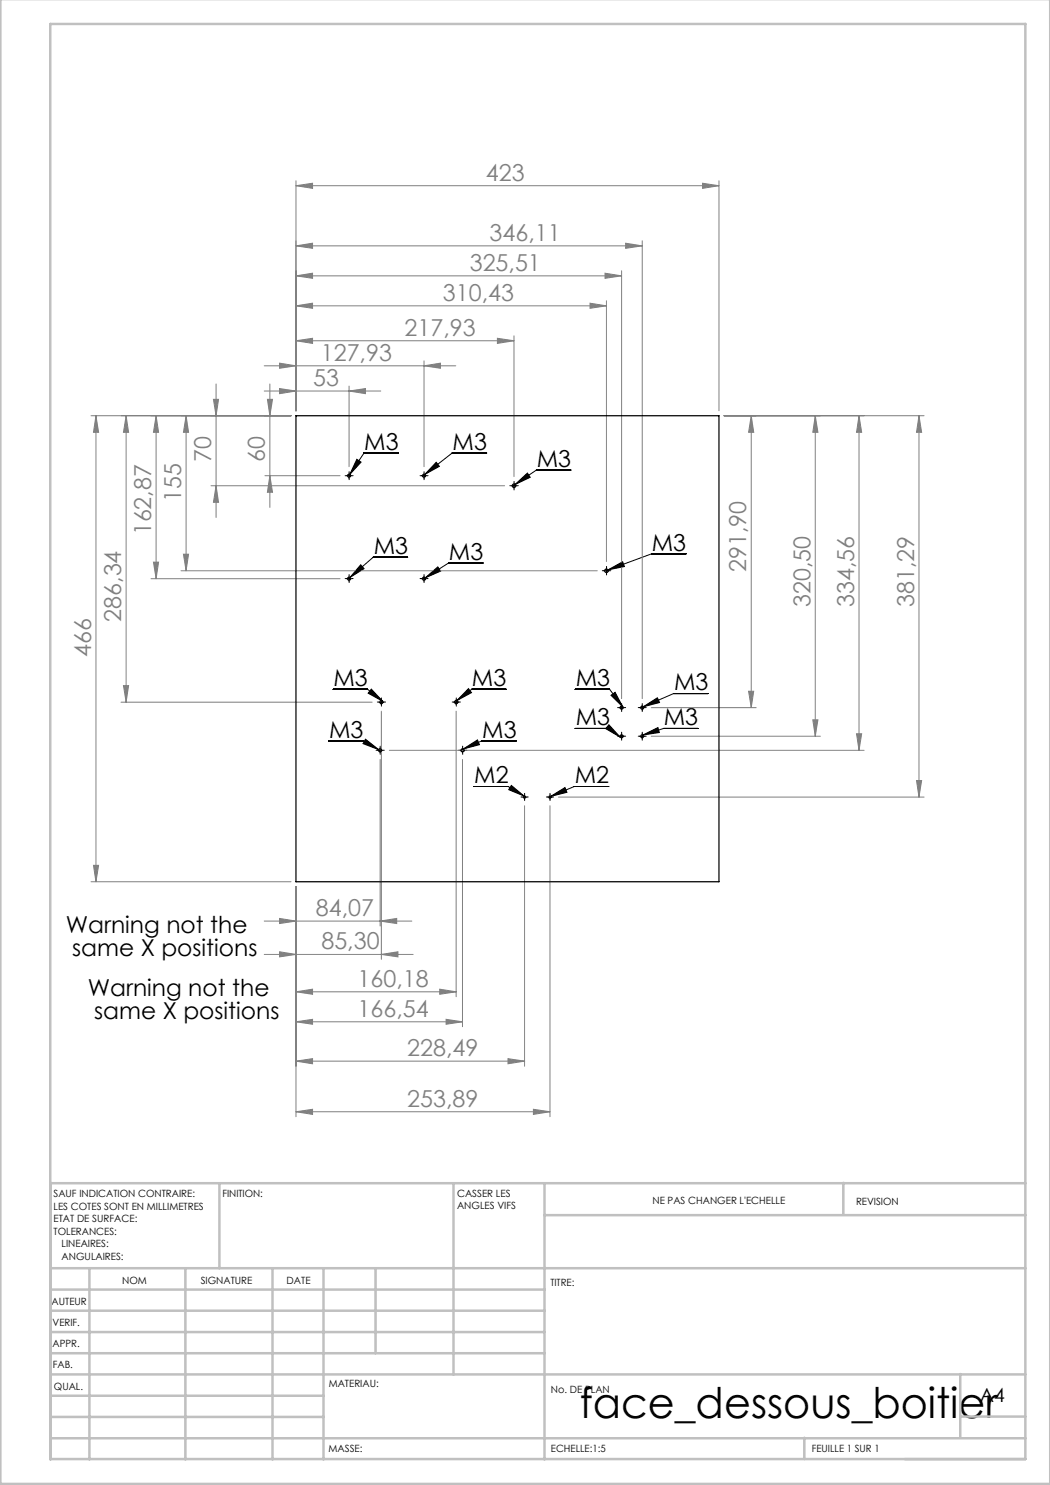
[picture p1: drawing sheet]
<svg xmlns="http://www.w3.org/2000/svg" width="210mm" height="297mm" viewBox="0 0 210 297" stroke-linecap="round" stroke-linejoin="round" font-family="sans-serif">
<g fill="none" stroke="#000" stroke-width=".2">
<path d="M69.3 95.1h1M69.8 94.6v1.1M71.4 91.9l.8 .5-2.2 2.5zM79.7 90.6h-6.9l-2.8 4.3M84.3 95.1h1M84.8 94.6v1.1M87.2 92.5l.7 .8-3 1.6zM97.3 90.6h-6.8l-5.6 4.3M102.3 97.2h1M102.8 96.7v.9M103 96.9l2.5-2.3 .5 .9zM114.2 94h-6.9l-4.3 2.9"/>
<path d="M69.3 115.7h1M69.8 115.2v1M72.1 113l.7 .7-2.8 1.8zM81.5 111.4h-6.9l-4.6 4.1M84.3 115.7h1M84.8 115.2v1M85.1 115.6l2.5-2.2 .5 .8zM96.6 112.6h-6.9l-4.6 3M120.8 114.2h1M121.3 113.7v.9M121.6 114l2.9-1.6 .4 .9zM137.2 110.8h-6.9l-8.7 3.2"/>
<path d="M66.6 137.9h6.9l3.1 2.4M74.3 137.8l2.3 2.5-3-1.7zM76.3 139.9v1M91.2 139.9v1M93.7 137.7l.6 .8-2.9 1.6zM101.2 137.9h-6.9l-2.9 2.2M115 137.9h6.9l2.7 3.5M122.2 139.1l.8-.6 1.6 2.9zM141.6 138.7h-6.9l-6 2.7M65.7 148.2h6.9l3.1 1.7M73.1 147.8l2.6 2.1-3.1-1.2zM75.5 150.1h1"/>
<path d="M75.8 140.4h1M76 149.6v1M90.7 140.4h1.1M92 150.1h1M92.5 149.6v1M92.7 149.8l2.8-1.8 .4 .9zM94.8 157.3h6.8l3.2 1.9M102.3 157.1l2.5 2.1-3.1-1.3zM103.3 148.2h-6.9l-3.7 1.6M104.4 159.4h1M104.9 158.9v1M109.5 159.4h1"/>
<path d="M110 158.9v1M110.1 159.3l2.9-1.8 .4 1zM115 145.7h6.9l2.1 1.7M121.7 157.3h-6.8l-4.8 2M121.8 145l2.2 2.4-2.9-1.7zM123.8 141.5h1M123.8 147.2h1M124.3 141v1M124.3 146.8v1M127.9 141.5h1M127.9 147.2h1M128.4 141v1"/>
<path d="M128.4 146.8v1M128.6 147l3-1.5 .3 1zM128.7 141.4l2.8-1.8 .4 .9zM139.6 145.7h-6.9l-4.1 1.3"/>
</g>
<g fill="none" stroke="#808080" stroke-width=".2">
<path d="M59.2 37.1l3.3-.4v1zM59.2 36.2v46M59.2 37.1h84.6M140.5 36.7l3.3 .4-3.3 .6zM143.8 36.2v46M59.2 55.2l3.3-.6v1.1zM59.2 49.2l3.3-.6v1.1zM59.2 55.2h65.1M59.2 49.2h69.2M121 54.6l3.3 .6-3.3 .5zM124.3 54.1v85.6M125.1 48.6l3.3 .6-3.3 .5z"/>
<path d="M128.4 48.2v91.5M42.7 79.9h1l-.5 3.2zM43.2 76.8v26.7M52.8 73.2h38.4M52.8 78.2h23.4M53.5 79.9h1l-.5 3.2zM54 76.8v24.7M55.9 72.6l3.3 .6-3.3 .5zM55.9 77.7l3.3 .5-3.3 .5zM59.2 68.2l3.3-.5v1zM59.2 61.2l3.3-.6v1.1zM59.2 68.2h43.6"/>
<path d="M59.2 61.2h62.1M69.8 78.2l3.3-.5v1zM69.8 77.2v16.1M84.8 73.2l3.3-.6v1.1zM84.8 72.2v21.1M99.5 67.7l3.3 .5-3.3 .5zM102.8 67.2v28.1M118 60.6l3.3 .6-3.3 .5zM121.3 60.1v52.2M18.2 83.1h40M19.2 83.1l.5 3.4h-1zM19.2 83.1v93.3"/>
<path d="M25.2 83.1l.5 3.4h-1zM25.2 83.1v57.3M31.2 83.1l.5 3.4h-1zM31.2 83.1v32.6M37.2 83.1l.5 3.4h-1zM37.2 83.1v31.1M42.2 97.2h58.7M43.2 97.2l.5 3.3h-1zM53 95.1h15M54 95.1l.5 3.4h-1zM144.8 83.1h40M150.2 83.1l.5 3.4h-1z"/>
<path d="M150.2 83.1v58.4M163.1 83.1l.5 3.4h-1zM163.1 83.1v64.1M171.8 83.1l.5 3.4h-1zM171.8 83.1v67M183.8 83.1l.5 3.4h-1zM183.8 83.1v76.3M30.2 115.7h37.8M30.7 112.4h1l-.5 3.3zM36.2 114.2h83.3M36.7 110.8h1l-.5 3.4zM24.7 137.1h1l-.5 3.3z"/>
<path d="M149.7 138.3h1l-.5 3.2zM24.2 140.4h50.2M76 151.9v33.3M76.3 142.2v49.7M77.9 150.1h94.9M91.2 142.2v57.2M92.5 151.9v53.4M111.7 159.4h73.1M130.2 141.5h21M130.2 147.2h33.9M162.6 144h1l-.5 3.2zM171.3 146.8h1l-.5 3.3z"/>
<path d="M183.3 156.1h1l-.5 3.3zM18.2 176.4h40M18.7 173.1h1l-.5 3.3zM59.2 177.4v45.9M104.9 161.1v52.2M110 161.1v62.2M52.8 184.2h29.6M52.8 190.9h29.8M55.9 183.7l3.3 .5-3.3 .5zM55.9 190.4l3.3 .5-3.3 .5zM59.2 198.4l3.3-.6v1.1zM59.2 198.4h32"/>
<path d="M76 184.2l3.3-.5v1zM76.3 190.9l3.3-.5v1zM87.9 197.8l3.3 .6-3.3 .5zM59.2 204.4l3.3-.5v1zM59.2 212.2l3.3-.5v1.1zM59.2 204.4h33.3M59.2 212.2h45.7M89.2 203.9l3.3 .5-3.3 .5zM101.6 211.7l3.3 .5-3.3 .6zM59.2 222.4l3.3-.5v1zM59.2 222.4h50.8M106.7 221.9l3.3 .5-3.3 .5z"/>
</g>
<g fill="none" stroke="#000" stroke-width=".2" stroke-dasharray="30.5 1.3 1.3 1.3">
<path d="M69.3 95.1h-.3M69.8 94.6v-.3M69.8 95.6v.3M70.3 95.1h.3M84.3 95.1h-.3M84.8 94.6v-.3M84.8 95.6v.3M85.3 95.1h.3M102.3 97.1h-.3M102.8 96.6v-.3M102.8 97.6v.4M103.3 97.1h.4"/>
<path d="M69.3 115.7h-.3M69.8 115.2v-.3M69.8 116.2v.3M70.3 115.7h.3M84.3 115.7h-.3M84.8 115.2v-.3M84.8 116.2v.3M85.3 115.7h.3M120.8 114.1h-.3M121.3 113.6v-.3M121.3 114.6v.4M121.8 114.1h.4"/>
<path d="M76.3 139.9v-.3M91.3 139.9v-.3M75.5 150.1h-.3M75.8 140.4h-.3M76 149.6v-.4M76 150.6v.3M76.3 140.9v.3M76.5 150.1h.4M76.8 140.4h.3M90.8 140.4h-.4M91.3 140.9v.3M91.8 140.4h.3"/>
<path d="M92 150.1h-.3M92.5 149.6v-.4M92.5 150.6v.3M93 150.1h.4M104.4 159.4h-.2M104.9 158.9v-.2M104.9 159.9v.2M105.4 159.4h.2M109.5 159.4h-.2M110 158.9v-.2M110 159.9v.2M110.5 159.4h.2"/>
<path d="M123.8 141.5h-.3M123.8 147.2h-.3M124.3 141v-.3M124.3 142v.3M124.3 146.7v-.3M124.3 147.7v.3M124.8 141.5h.3M124.8 147.2h.3M127.9 147.2h-.3M127.9 141.5h-.3M128.4 146.7v-.3M128.4 147.7v.3"/>
<path d="M128.4 141v-.3M128.4 142v.3M128.9 147.2h.3M128.9 141.5h.3"/>
</g>
<g fill="none" stroke="#c0c0c0" stroke-width=".5">
<path d="M.1 -.1v296.9h209.9v-296.9M10.1 4.8h195v287h-195zM43.9 236.6v17M90.7 236.6v38.3M108.9 236.6v55.3M168.7 236.6v6.3M205.1 236.6h-195v55.3M10.1 253.6h195M10.1 257.9h98.8M17.9 253.6v38.3M37.1 253.6v38.3M54.5 253.6v38.3"/>
<path d="M64.7 253.6v38.3M75.1 253.6v17M108.9 243h96.2M10.1 270.6h98.8M10.1 266.4h98.8M10.1 262.1h98.8M10.1 279.1h54.6M10.1 274.9h195M192.1 274.8v12.7M10.1 287.7h195M10.1 283.4h54.6M160.9 287.5v4.3"/>
<path d="M192.1 283.3h13"/>
</g>
<path d="M71.4 91.9l.8 .5-2.2 2.5zM87.2 92.5l.7 .8-3 1.6zM85.1 115.6l2.5-2.2 .5 .8zM72.1 113l.7 .7-2.8 1.8zM103 96.9l2.5-2.3 .5 .9zM121.6 114l2.9-1.6 .4 .9zM128.7 141.4l2.8-1.8 .4 .9zM122.2 139.1l.8-.6 1.6 2.9zM128.6 147l3-1.5 .3 1zM121.8 145l2.2 2.4-2.9-1.7zM74.3 137.8l2.3 2.5-3-1.7zM93.7 137.7l.6 .8-2.9 1.6zM92.7 149.8l2.8-1.8 .4 .9zM73.1 147.8l2.6 2.1-3.1-1.2zM110.1 159.3l2.9-1.8 .4 1zM102.3 157.1l2.5 2.1-3.1-1.3z" fill="#000"/>
<g fill="#808080">
<path d="M140.5 36.7l3.3 .4-3.3 .6zM59.2 37.1l3.3-.4v1zM76 184.2l3.3-.5v1zM55.9 183.7l3.3 .5-3.3 .5zM76.3 190.9l3.3-.5v1zM55.9 190.4l3.3 .5-3.3 .5zM89.2 203.9l3.3 .5-3.3 .5zM59.2 204.4l3.3-.5v1zM101.6 211.7l3.3 .5-3.3 .6zM59.2 212.2l3.3-.5v1.1zM106.7 221.9l3.3 .5-3.3 .5zM59.2 222.4l3.3-.5v1z"/>
<path d="M55.9 77.7l3.3 .5-3.3 .5zM69.8 78.2l3.3-.5v1z"/>
<path d="M84.8 73.2l3.3-.6v1.1zM55.9 72.6l3.3 .6-3.3 .5zM99.5 67.7l3.3 .5-3.3 .5zM59.2 68.2l3.3-.5v1zM118 60.6l3.3 .6-3.3 .5zM59.2 61.2l3.3-.6v1.1zM121 54.6l3.3 .6-3.3 .5zM59.2 55.2l3.3-.6v1.1zM125.1 48.6l3.3 .6-3.3 .5zM59.2 49.2l3.3-.6v1.1zM87.9 197.8l3.3 .6-3.3 .5zM59.2 198.4l3.3-.6v1.1z"/>
<path d="M43.2 97.2l.5 3.3h-1zM42.7 79.9h1l-.5 3.2zM36.7 110.8h1l-.5 3.4zM37.2 83.1l.5 3.4h-1zM24.7 137.1h1l-.5 3.3zM25.2 83.1l.5 3.4h-1zM171.3 146.8h1l-.5 3.3zM171.8 83.1l.5 3.4h-1zM149.7 138.3h1l-.5 3.2zM150.2 83.1l.5 3.4h-1zM162.6 144h1l-.5 3.2zM163.1 83.1l.5 3.4h-1zM183.3 156.1h1l-.5 3.3zM183.8 83.1l.5 3.4h-1z"/>
<path d="M19.2 83.1l.5 3.4h-1zM18.7 173.1h1l-.5 3.3zM53.5 79.9h1l-.5 3.2zM54 95.1l.5 3.4h-1zM31.2 83.1l.5 3.4h-1zM30.7 112.4h1l-.5 3.3z"/>
</g>
<g fill="none" stroke="#000" stroke-width=".25">
<path d="M59.2 83.1h84.6v93.3h-84.6z"/>
<circle cx="69.8" cy="95.2" r=".28"/>
<circle cx="84.8" cy="95.1" r=".29"/>
<circle cx="102.8" cy="97.2" r=".35"/>
<circle cx="69.8" cy="115.7" r=".29"/>
<circle cx="84.8" cy="115.7" r=".3"/>
<circle cx="121.3" cy="114.2" r=".35"/>
<circle cx="76" cy="150.1" r=".31"/>
<circle cx="76.3" cy="140.4" r=".32"/>
<circle cx="91.3" cy="140.4" r=".33"/>
<circle cx="92.5" cy="150.1" r=".32"/>
<circle cx="104.9" cy="159.4" r=".22"/>
<circle cx="110" cy="159.4" r=".22"/>
<circle cx="124.3" cy="141.5" r=".29"/>
<circle cx="124.3" cy="147.3" r=".28"/>
<circle cx="128.4" cy="141.5" r=".3"/>
<circle cx="128.4" cy="147.3" r=".29"/>
</g>
<text font-size="8.5" x="116" y="283.5">face_dessous_boitier</text>
<g font-size="4.7" fill="#808080">
<text x="97.2" y="36.1">423</text>
<text x="97.9" y="48.1">346,11</text>
<text x="94" y="54.1">325,51</text>
<text x="88.6" y="60.1">310,43</text>
<text x="80.9" y="67.1">217,93</text>
<text x="62.7" y="77.2">53</text>
<text x="64.2" y="72.1">127,93</text>
<text x="42.2" y="92.5" transform="rotate(-90 42.2 92.5)">70</text>
<text x="53" y="92.5" transform="rotate(-90 53 92.5)">60</text>
<text x="36.2" y="100.5" transform="rotate(-90 36.2 100.5)">155</text>
<text x="30.2" y="107.1" transform="rotate(-90 30.2 107.1)">162,87</text>
<text x="149.2" y="114.4" transform="rotate(-90 149.2 114.4)">291,90</text>
<text x="24.2" y="124.3" transform="rotate(-90 24.2 124.3)">286,34</text>
<text x="162.1" y="121.4" transform="rotate(-90 162.1 121.4)">320,50</text>
<text x="170.8" y="121.4" transform="rotate(-90 170.8 121.4)">334,56</text>
<text x="182.8" y="121.4" transform="rotate(-90 182.8 121.4)">381,29</text>
<text x="18.2" y="131.3" transform="rotate(-90 18.2 131.3)">466</text>
<text x="63.2" y="183.2">84,07</text>
<text x="64.3" y="189.8">85,30</text>
<text x="71.5" y="197.3">160,18</text>
<text x="71.5" y="203.3">166,54</text>
<text x="81.5" y="211.2">228,49</text>
<text x="81.5" y="221.3">253,89</text>
</g>
<g font-size="4.7">
<text x="72.8" y="90">M3</text>
<text x="90.5" y="90">M3</text>
<text x="107.4" y="93.4">M3</text>
<text x="74.7" y="110.8">M3</text>
<text x="89.8" y="111.9">M3</text>
<text x="130.4" y="110.2">M3</text>
<text x="66.7" y="137.3">M3</text>
<text x="94.4" y="137.3">M3</text>
<text x="115.1" y="137.3">M3</text>
<text x="134.8" y="138">M3</text>
<text x="65.8" y="147.5">M3</text>
<text x="96.5" y="147.5">M3</text>
<text x="115.1" y="145">M3</text>
<text x="132.7" y="145">M3</text>
<text x="94.8" y="156.6">M2</text>
<text x="114.9" y="156.6">M2</text>
<text x="13.1" y="186.6">Warning not the</text>
<text x="14.4" y="191.1">same X positions</text>
<text x="17.5" y="199.3">Warning not the</text>
<text x="18.8" y="203.8">same X positions</text>
</g>
<text font-size="3.9" x="196" y="280.4">A4</text>
<g font-size="2">
<text x="10.7" y="239.5">SAUF INDICATION CONTRAIRE:</text>
<text x="44.5" y="239.5">FINITION:</text>
<text x="91.4" y="239.4">CASSER LES</text>
<text x="10.7" y="242">LES COTES SONT EN MILLIMETRES</text>
<text x="10.7" y="244.5">ETAT DE SURFACE:</text>
<text x="91.4" y="241.9">ANGLES VIFS</text>
<text x="130.5" y="240.8">NE PAS CHANGER L'ECHELLE</text>
<text x="171.2" y="241">REVISION</text>
<text x="10.7" y="247">TOLERANCES:</text>
<text x="12.3" y="249.5">LINEAIRES:</text>
<text x="12.3" y="252">ANGULAIRES:</text>
<text x="24.4" y="256.9">NOM</text>
<text x="40.1" y="256.8">SIGNATURE</text>
<text x="57.3" y="256.8">DATE</text>
<text x="110.1" y="257.1">TITRE:</text>
<text x="10.3" y="260.9">AUTEUR</text>
<text x="10.5" y="269.3">APPR.</text>
<text x="10.5" y="265.2">VERIF.</text>
<text x="10.6" y="273.6">FAB.</text>
<text x="10.8" y="278">QUAL.</text>
<text x="65.8" y="277.4">MATERIAU:</text>
<text x="110.2" y="278.5">No. DE PLAN</text>
<text x="65.7" y="290.4">MASSE:</text>
<text x="110.2" y="290.5">ECHELLE:1:5</text>
<text x="162.4" y="290.4">FEUILLE 1 SUR 1</text>
</g>
</svg>
